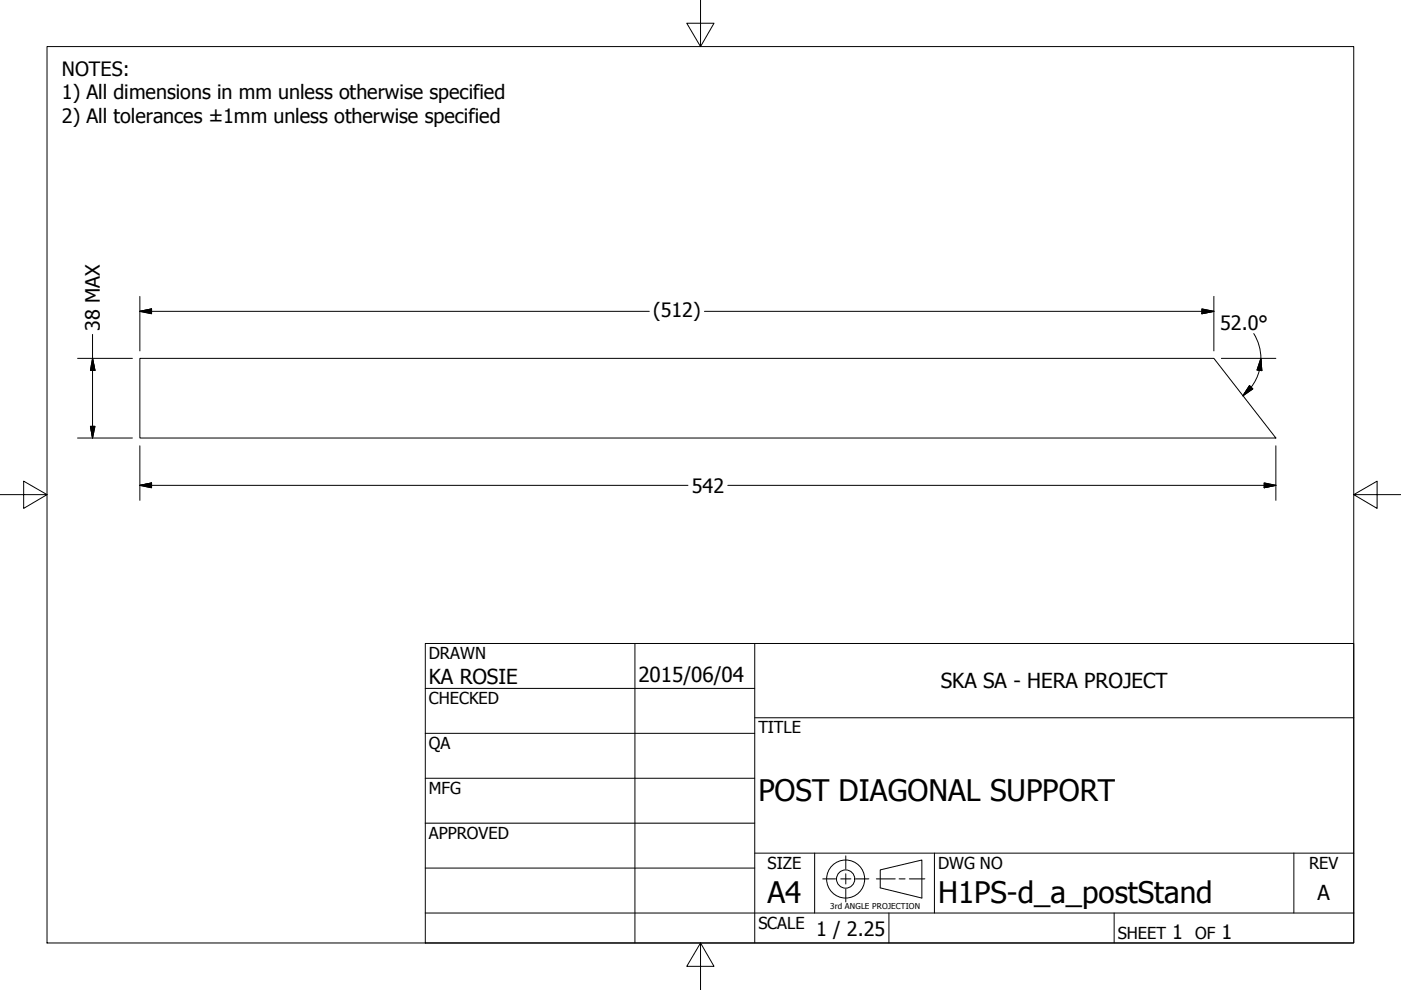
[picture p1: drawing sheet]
<svg xmlns="http://www.w3.org/2000/svg" width="297mm" height="210mm" viewBox="0 0 297 210" stroke-linecap="round" stroke-linejoin="round" font-family="sans-serif">
<!-- layer: Visible (ANSI) -->
<path d="M29.7 76h227.7l13.1 16.9h-240.8z" fill="none" stroke="#000" stroke-width=".21"/>
<!-- layer: Border (ANSI) -->
<path d="M148.5 -.1v10l-2.9-5h5.8l-2.9 5M10 9.9h277v190h-277zM0 104.9h10l-5-2.9v5.8l5-2.9M287 104.9l5 2.9v-5.8l-5 2.9h10M148.5 199.9l2.9 5h-5.8l2.9-5v10" fill="none" stroke="#000" stroke-width=".21"/>
<!-- layer: Title (ANSI) -->
<g fill="none" stroke="#000" stroke-width=".21">
<path d="M90.2 136.4h196.8v63.5h-196.8zM134.6 136.4v63.5M160 136.4v63.5M90.2 146h69.8M90.2 155.5h69.8M160 152.2h127M90.2 165h69.8M90.2 174.5h69.8M90.2 193.6h196.8M90.2 184.1h69.8M160 180.9h127M172.7 180.9v12.7"/>
<path d="M188.5 193.6v6.3M198.1 180.9v12.7M236.2 193.6v6.3M274.3 180.9v12.7"/>
</g>
<!-- layer: Dimension (ANSI) -->
<g fill="none" stroke="#000" stroke-width=".21">
<path d="M16.4 76h11.7M19.6 76l.5 2.5h-.9zM19.6 70.9v22M29.7 66l2.4-.5v1zM29.7 62.8v11.6M29.7 66h108M149.4 66h108M254.8 65.5l2.6 .5-2.6 .5zM257.4 62.8v11.6M259 76h11.5M265.8 70.7a10 10 0 0 1 1.5 5.3M267.3 76l.2 2.6-1-.1z"/>
<path d="M267.3 76a10 10 0 0 1-.9 4.1l-1.1 2M16.4 92.9h11.7M19.2 90.4h.9l-.5 2.5zM29.7 94.5v11.6M264.9 81.8l.7 .7-2.1 1.4zM265.2 82.1l-1.7 1.8M270.5 94.5v11.6M29.7 102.9l2.4-.5v1zM29.7 102.9h116.2M154.3 102.9h116.2M268 102.4l2.5 .5-2.5 .5z"/>
</g>
<g fill="#000" stroke="#000" stroke-width=".21">
<path d="M19.6 76l.5 2.5zM19.6 76l.5 2.5h-.9zM29.7 66l2.4-.5zM29.7 66l2.4-.5v1zM254.8 66.5l2.6-.5zM254.8 65.5l2.6 .5-2.6 .5zM267.3 76l.2 2.6zM267.3 76l.2 2.6-1-.1zM19.2 90.4l.4 2.5zM19.2 90.4h.9l-.5 2.5zM264.9 81.8l-1.4 2.1zM264.9 81.8l.7 .7-2.1 1.4z"/>
<path d="M29.7 102.9l2.4-.5zM29.7 102.9l2.4-.5v1zM268 103.4l2.5-.5zM268 102.4l2.5 .5-2.5 .5z"/>
</g>
<!-- layer: Sketch Geometry (ANSI) -->
<g fill="none" stroke="#000" stroke-width=".21">
<path d="M174.4 186.3h2.8M178.2 186.3h2.2M179.3 181.5v2.7M179.3 185.3v2.1M179.3 188.5v2.7M181.4 186.3h2.8M185.8 186.3h4M186.6 184.4l8.9-2.1v8.1l-8.9-2.2zM190.6 186.3h1.3M192.8 186.3h3.3"/>
<circle cx="179.3" cy="186.4" r="4"/>
<circle cx="179.3" cy="186.4" r="1.94"/>
</g>
<g font-size="6.3">
<text x="160.8" y="169.8">POST DIAGONAL SUPPORT</text>
<text x="162.8" y="191.4">A4</text>
<text x="198.9" y="191.6">H1PS-d_a_postStand</text>
</g>
<g font-size="4.4">
<text x="90.9" y="145.1">KA ROSIE</text>
<text x="135.4" y="144.5">2015/06/04</text>
<text x="199.5" y="145.9">SKA SA - HERA PROJECT</text>
<text x="279.3" y="190.7">A</text>
</g>
<g font-size="4.2">
<text x="13.1" y="16">NOTES:</text>
<text x="13.1" y="21.1">1) All dimensions in mm unless otherwise specified</text>
<text x="13.1" y="26.1">2) All tolerances ±1mm unless otherwise specified</text>
<text x="21.1" y="70.1" transform="rotate(-90 21.1 70.1)">38 MAX</text>
<text x="138.5" y="67.2">(512)</text>
<text x="258.7" y="69.9">52.0°</text>
<text x="146.7" y="104.4">542</text>
<text x="173" y="198.5">1 / 2.25</text>
<text x="248.5" y="199.1">1</text>
<text x="259" y="199.1">1</text>
</g>
<g font-size="3.5">
<text x="90.9" y="139.7">DRAWN</text>
<text x="90.9" y="149.3">CHECKED</text>
<text x="160.8" y="155.5">TITLE</text>
<text x="90.9" y="158.8">QA</text>
<text x="90.9" y="168.3">MFG</text>
<text x="90.9" y="177.8">APPROVED</text>
<text x="162.8" y="184.2">SIZE</text>
<text x="198.9" y="184.2">DWG NO</text>
<text x="277.6" y="184.2">REV</text>
<text x="160.8" y="196.9">SCALE</text>
<text x="237" y="199.1">SHEET</text>
<text x="253.4" y="199.1">OF</text>
</g>
<text font-size="1.7" x="176" y="192.8">3rd ANGLE PROJECTION</text>
</svg>
